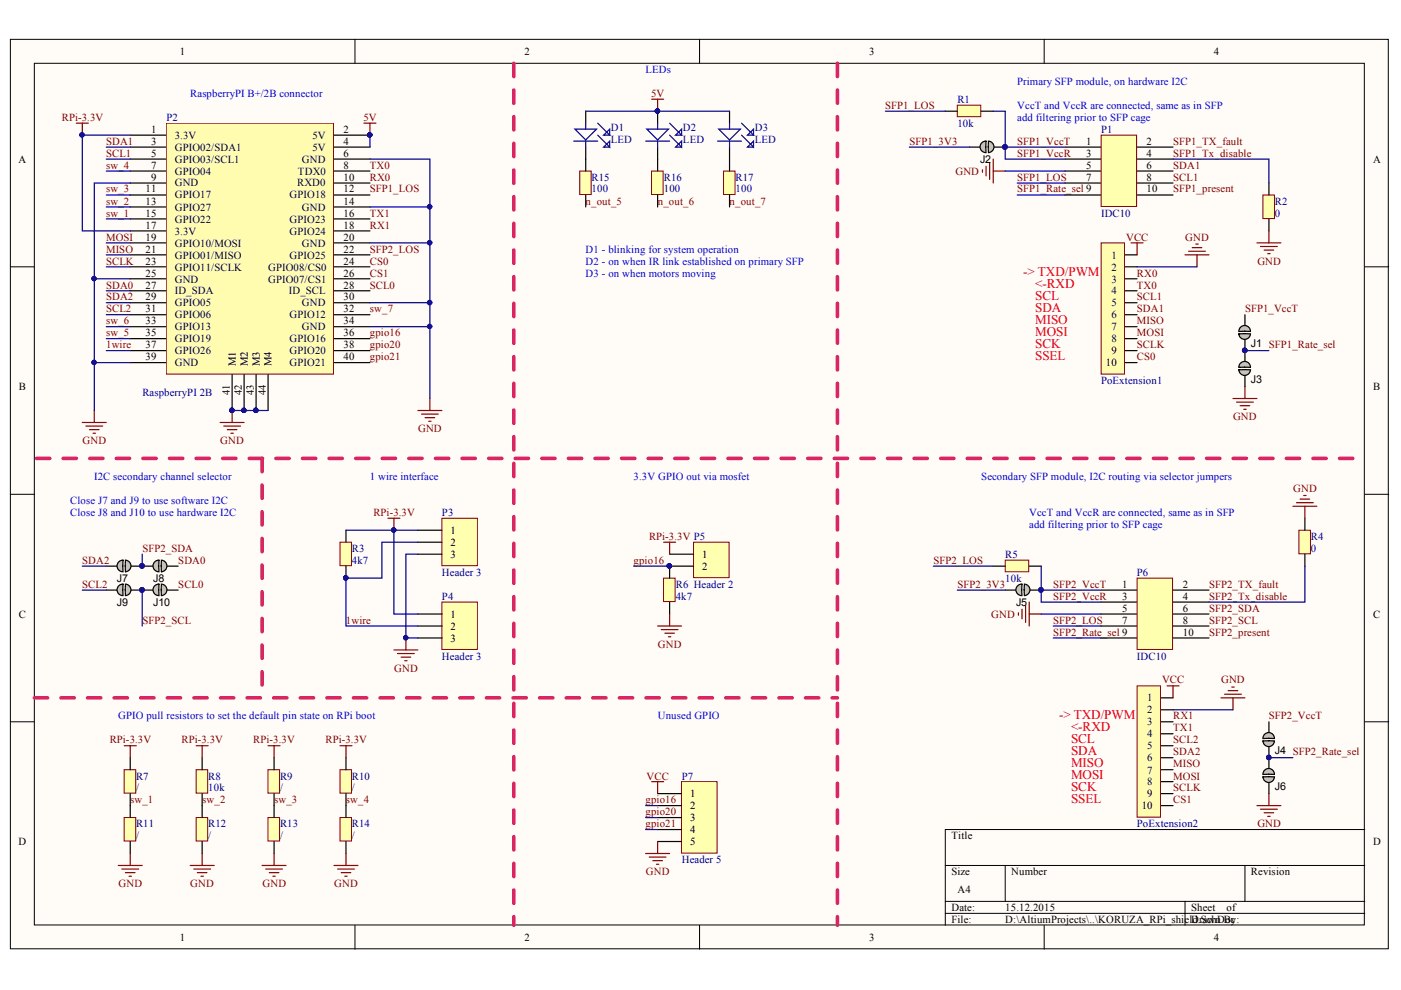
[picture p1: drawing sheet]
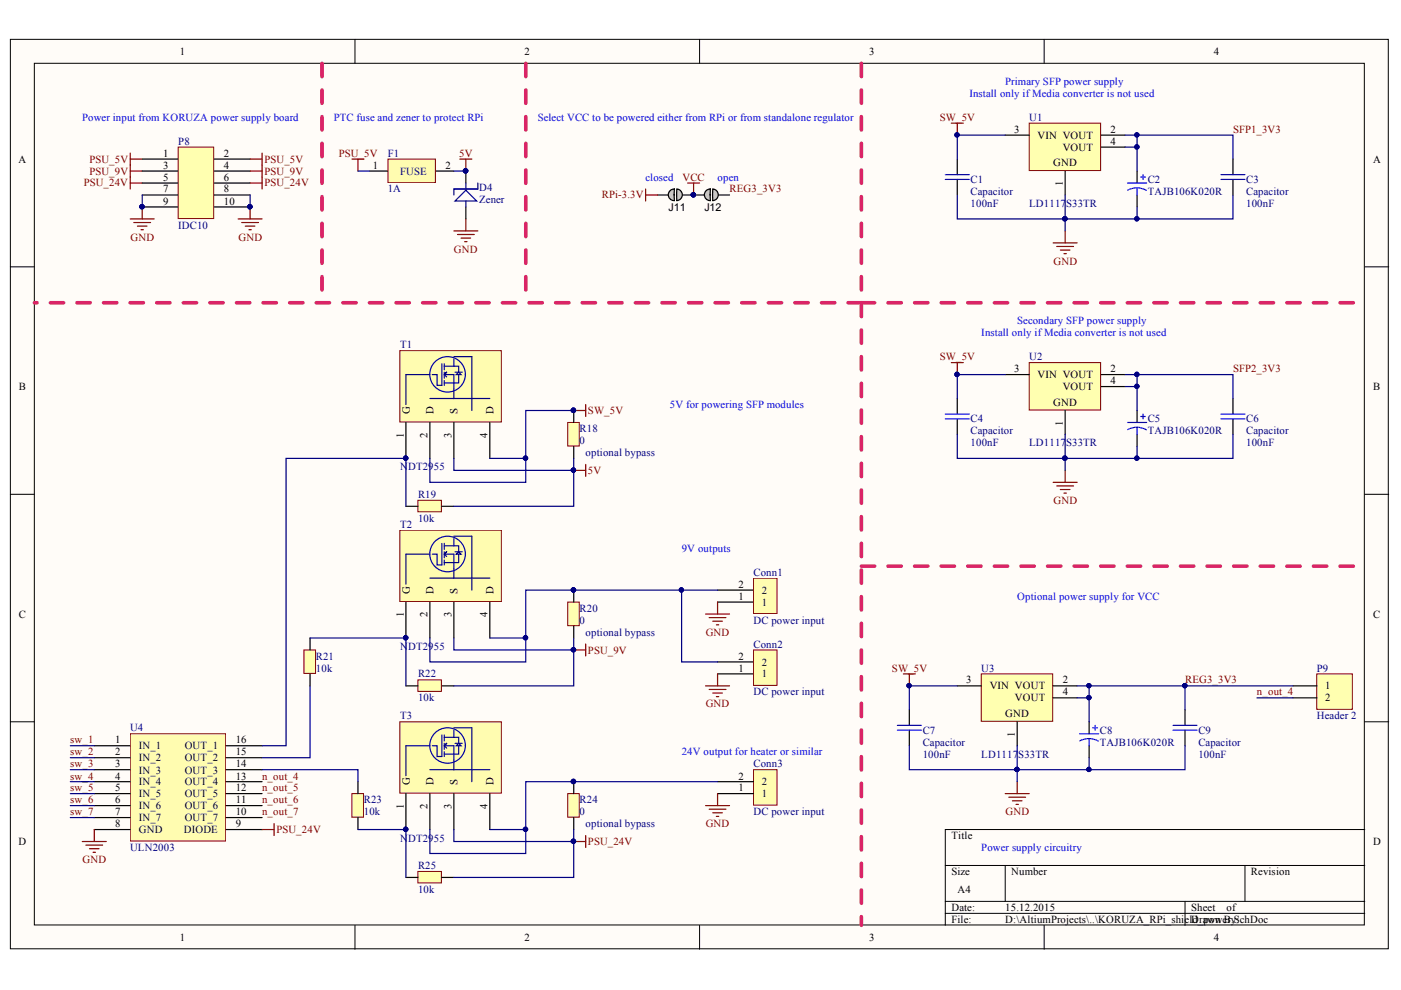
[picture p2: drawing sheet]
# Altium project KORUZA_RPi_shield.PrjPcb
2 sheets, 72 parts. Net scope: global (net labels, ports and power ports of the same name join across sheets).
Board file: KORUZA_RPi_shield.PcbDoc
Sheets:
  KORUZA_RPi_shield.SchDoc
  KORUZA_RPi_shield_power.SchDoc

## Sheet KORUZA_RPi_shield.SchDoc
size A4

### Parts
D1  LED  [1206/0805 diode]
D2  LED  [1206/0805 diode]
D3  LED  [1206/0805 diode]
J1  Jumper  [JUMP1]  (value not drawn)  (no BOM)
J2  Jumper  [JUMP1]  (value not drawn)  (no BOM)
J3  Jumper  [JUMP1]  (value not drawn)  (no BOM)
J4  Jumper  [JUMP1]  (value not drawn)  (no BOM)
J5  Jumper  [JUMP1]  (value not drawn)  (no BOM)
J6  Jumper  [JUMP1]  (value not drawn)  (no BOM)
J7  Jumper  [JUMP1]  (value not drawn)  (no BOM)
J8  Jumper  [JUMP1]  (value not drawn)  (no BOM)
J9  Jumper  [JUMP1]  (value not drawn)  (no BOM)
J10  Jumper  [JUMP1]  (value not drawn)  (no BOM)
P1  IDC10  [IDC10]
P2  RaspberryPI 2B  [RaspberryPI_B+]
P3  Header 3  [HDR1X3]
P4  Header 3  [HDR1X3]
P5  Header 2  [HDR1X2]
P6  IDC10  [IDC10]
P7  Header 5  [HDR1X5]
PoExtension1  (no value)  [8-188275-0]
PoExtension2  (no value)  [8-188275-0]
R1  10k  [RESC2012X06N]
R2  0  [RESC2012X06N]
R3  4k7  [RESC2012X06N]
R4  0  [RESC2012X06N]
R5  10k  [RESC2012X06N]
R6  4k7  [RESC2012X06N]
R7  /  [RESC2012X06N]
R8  10k  [RESC2012X06N]
R9  /  [RESC2012X06N]
R10  /  [RESC2012X06N]
R11  /  [RESC2012X06N]
R12  /  [RESC2012X06N]
R13  /  [RESC2012X06N]
R14  /  [RESC2012X06N]
R15  100  [RESC2012X06N]
R16  100  [RESC2012X06N]
R17  100  [RESC2012X06N]

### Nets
5V: D1.1 D2.1 D3.1 P2.2(5V) P2.4(5V)
GND: J3.1 J6.1 P1.5 P2.6(GND) P2.9(GND) P2.14(GND) P2.20(GND) P2.25(GND) P2.30(GND) P2.34(GND) P2.39(GND) P2.41(M1) P2.42(M2) P2.43(M3) P2.44(M4) P3.3 P4.3 P6.5 P7.5 PoExtension1.2 PoExtension2.2 R2.1 R4.2 R6.1 R11.1 R12.1 R13.1 R14.1
RPi-3.3V: P2.1(3.3V) P2.17(3.3V) P3.1 P4.1 P5.1 R3.2 R7.2 R8.2 R9.2 R10.2
VCC: P7.1 PoExtension1.1 PoExtension2.1
1wire: P2.37(GPIO26) P3.2 P4.2 R3.1
CS0: P2.24(GPIO08/CS0) PoExtension1.10
CS1: P2.26(GPIO07/CS1) PoExtension2.10
gpio16: P2.36(GPIO16) P5.2 P7.2 R6.2
gpio20: P2.38(GPIO20) P7.3
gpio21: P2.40(GPIO21) P7.4
MISO: P2.21(GPIO01/MISO) PoExtension1.7 PoExtension2.7
MOSI: P2.19(GPIO10/MOSI) PoExtension1.8 PoExtension2.8
n_out_5: R15.1
n_out_6: R16.1
n_out_7: R17.1
RX0: P2.10(RXD0) PoExtension1.3
RX1: P2.18(GPIO24) PoExtension2.3
SCL0: J10.2 P2.28(ID_SCL)
SCL1: P1.8 P2.5(GPIO03/SCL1) PoExtension1.5
SCL2: J9.1 P2.31(GPIO06) PoExtension2.5
SCLK: P2.23(GPIO11/SCLK) PoExtension1.9 PoExtension2.9
SDA0: J8.2 P2.27(ID_SDA)
SDA1: P1.6 P2.3(GPIO02/SDA1) PoExtension1.6
SDA2: J7.1 P2.29(GPIO05) PoExtension2.6
SFP1_3V3: J2.1
SFP1_LOS: P1.7 P2.12(GPIO18) R1.2
SFP1_present: P1.10
SFP1_Rate_sel: J1.1 J3.2 P1.9
SFP1_Tx_disable: P1.4 R2.2
SFP1_TX_fault: P1.2
SFP1_VccR: J1.2 J2.2 P1.1(A) P1.3 R1.1  [also labelled SFP1_VccT]
SFP2_3V3: J5.1
SFP2_LOS: P2.22(GPIO25) P6.7 R5.2
SFP2_present: P6.10
SFP2_Rate_sel: J4.1 J6.2 P6.9
SFP2_SCL: J9.2 J10.1 P6.8
SFP2_SDA: J7.2 J8.1 P6.6
SFP2_Tx_disable: P6.4 R4.1
SFP2_TX_fault: P6.2
SFP2_VccR: J4.2 J5.2 P6.1(A) P6.3 R5.1  [also labelled SFP2_VccT]
sw_1: P2.15(GPIO22) R7.1 R11.2
sw_2: P2.13(GPIO27) R8.1 R12.2
sw_3: P2.11(GPIO17) R9.1 R13.2
sw_4: P2.7(GPIO04) R10.1 R14.2
sw_5: P2.35(GPIO19)
sw_6: P2.33(GPIO13)
sw_7: P2.32(GPIO12)
TX0: P2.8(TDX0) PoExtension1.4
TX1: P2.16(GPIO23) PoExtension2.4
NetD1_2: D1.2 R15.2
NetD2_2: D2.2 R16.2
NetD3_2: D3.2 R17.2

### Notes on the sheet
- LEDs
- (near P2) RaspberryPI B+/2B connector
- VccT and VccR are connected, same as in SFP
- add filtering prior to SFP cage
- Primary SFP module, on hardware I2C
- D1 - blinking for system operation
- D2 - on when IR link established on primary SFP
- D3 - on when motors moving
- (near PoExtension1) -> TXD/PWM
- <-RXD
- SCL
- SDA
- MISO
- MOSI
- SCK
- SSEL
- I2C secondary channel selector
- 1 wire interface
- 3.3V GPIO out via mosfet
- Secondary SFP module, I2C routing via selector jumpers
- Close J7 and J9 to use software I2C
- Close J8 and J10 to use hardware I2C
- (near R5) add filtering prior to SFP cage
- GPIO pull resistors to set the default pin state on RPi boot
- Unused GPIO
- (near PoExtension2) -> TXD/PWM

## Sheet KORUZA_RPi_shield_power.SchDoc
size A4

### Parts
C1  Capacitor  value 100nF  [0603]
C2  TAJB106K020R  [AVX-CAPC3528_V]
C3  Capacitor  value 100nF  [0603]
C4  Capacitor  value 100nF  [0603]
C5  TAJB106K020R  [AVX-CAPC3528_V]
C6  Capacitor  value 100nF  [0603]
C7  Capacitor  value 100nF  [0603]
C8  TAJB106K020R  [AVX-CAPC3528_V]
C9  Capacitor  value 100nF  [0603]
Conn1  DC power input  [MKDSN 2,5/ 2-5,08 and powercon]
Conn2  DC power input  [MKDSN 2,5/ 2-5,08 and powercon]
Conn3  DC power input  [MKDSN 2,5/ 2-5,08 and powercon]
D4  Zener  [DIOMELF3517N]
F1  1A  [1210]
J11  Jumper  [JUMP1]  (value not drawn)  (no BOM)
J12  Jumper  [JUMP1]  (value not drawn)  (no BOM)
P8  IDC10  [IDC10]
P9  Header 2  [HDR1X2]
R18  0  [RESC2012X06N]
R19  10k  [RESC2012X06N]
R20  0  [RESC2012X06N]
R21  10k  [RESC2012X06N]
R22  10k  [RESC2012X06N]
R23  10k  [RESC2012X06N]
R24  0  [RESC2012X06N]
R25  10k  [RESC2012X06N]
T1  NDT2955  [SOT230P700X180-4N]
T2  NDT2955  [SOT230P700X180-4N]
T3  NDT2955  [SOT230P700X180-4N]
U1  LD1117S33TR  [SOT-223_L]
U2  LD1117S33TR  [SOT-223_L]
U3  LD1117S33TR  [SOT-223_L]
U4  ULN2003  [SO-16 narrow]

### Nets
5V: D4.1 F1.2 R18.2 R19.2 T1.3(S)
GND: C1.2 C2.2 C3.2 C4.2 C5.2 C6.2 C7.2 C8.2 C9.2 Conn1.1 Conn2.1 Conn3.1 D4.2 P8.7 P8.8 P8.9 P8.10 U1.1(GND) U2.1(GND) U3.1(GND) U4.8(GND)
PSU_5V: F1.1 P8.1(A) P8.2
PSU_9V: P8.3 P8.4 R20.2 R22.2 T2.3(S)
PSU_24V: P8.5 P8.6 R24.2 R25.2 T3.3(S) U4.9(DIODE)
RPi-3.3V: J11.1
SW_5V: C1.1 C4.1 C7.1 R18.1 T1.2(D) T1.4(D) U1.3(VIN) U2.3(VIN) U3.3(VIN)
VCC: J11.2 J12.1
n_out_4: P9.2 U4.13(OUT_4)
n_out_5: U4.12(OUT_5)
n_out_6: U4.11(OUT_6)
n_out_7: U4.10(OUT_7)
REG3_3V3: C8.1 C9.1 J12.2 P9.1 U3.2(VOUT) U3.4(VOUT)
SFP1_3V3: C2.1 C3.1 U1.2(VOUT) U1.4(VOUT)
SFP2_3V3: C5.1 C6.1 U2.2(VOUT) U2.4(VOUT)
sw_1: U4.1(IN_1)
sw_2: U4.2(IN_2)
sw_3: U4.3(IN_3)
sw_4: U4.4(IN_4)
sw_5: U4.5(IN_5)
sw_6: U4.6(IN_6)
sw_7: U4.7(IN_7)
NetConn1_2: Conn1.2 Conn2.2 R20.1 T2.2(D) T2.4(D)
NetConn3_2: Conn3.2 R24.1 T3.2(D) T3.4(D)
NetR19_1: R19.1 T1.1(G) U4.16(OUT_1)
NetR21_1: R21.1 U4.15(OUT_2)
NetR21_2: R21.2 R22.1 T2.1(G)
NetR23_1: R23.1 R25.1 T3.1(G)
NetR23_2: R23.2 U4.14(OUT_3)

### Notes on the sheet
- (near P8) Power input from KORUZA power supply board
- PTC fuse and zener to protect RPi
- Select VCC to be powered either from RPi or from standalone regulator
- (near U1) Install only if Media converter is not used
- Primary SFP power supply
- (near J11) closed
- (near J12) open
- (near U2) Install only if Media converter is not used
- Secondary SFP power supply
- 5V for powering SFP modules
- (near R18) optional bypass
- (near Conn1) 9V outputs
- Optional power supply for VCC
- (near R20) optional bypass
- (near Conn3) 24V output for heater or similar
- (near R24) optional bypass
- Power supply circuitry

## Nets that join several sheets
5V: KORUZA_RPi_shield (5 pins), KORUZA_RPi_shield_power (5 pins)
GND: KORUZA_RPi_shield (28 pins), KORUZA_RPi_shield_power (21 pins)
RPi-3.3V: KORUZA_RPi_shield (10 pins), KORUZA_RPi_shield_power (J11.1)
VCC: KORUZA_RPi_shield (P7.1 PoExtension1.1 PoExtension2.1), KORUZA_RPi_shield_power (J11.2 J12.1)
n_out_5: KORUZA_RPi_shield (R15.1), KORUZA_RPi_shield_power (U4.12)
n_out_6: KORUZA_RPi_shield (R16.1), KORUZA_RPi_shield_power (U4.11)
n_out_7: KORUZA_RPi_shield (R17.1), KORUZA_RPi_shield_power (U4.10)
SFP1_3V3: KORUZA_RPi_shield (J2.1), KORUZA_RPi_shield_power (C2.1 C3.1 U1.2 U1.4)
SFP2_3V3: KORUZA_RPi_shield (J5.1), KORUZA_RPi_shield_power (C5.1 C6.1 U2.2 U2.4)
sw_1: KORUZA_RPi_shield (P2.15 R7.1 R11.2), KORUZA_RPi_shield_power (U4.1)
sw_2: KORUZA_RPi_shield (P2.13 R8.1 R12.2), KORUZA_RPi_shield_power (U4.2)
sw_3: KORUZA_RPi_shield (P2.11 R9.1 R13.2), KORUZA_RPi_shield_power (U4.3)
sw_4: KORUZA_RPi_shield (P2.7 R10.1 R14.2), KORUZA_RPi_shield_power (U4.4)
sw_5: KORUZA_RPi_shield (P2.35), KORUZA_RPi_shield_power (U4.5)
sw_6: KORUZA_RPi_shield (P2.33), KORUZA_RPi_shield_power (U4.6)
sw_7: KORUZA_RPi_shield (P2.32), KORUZA_RPi_shield_power (U4.7)
